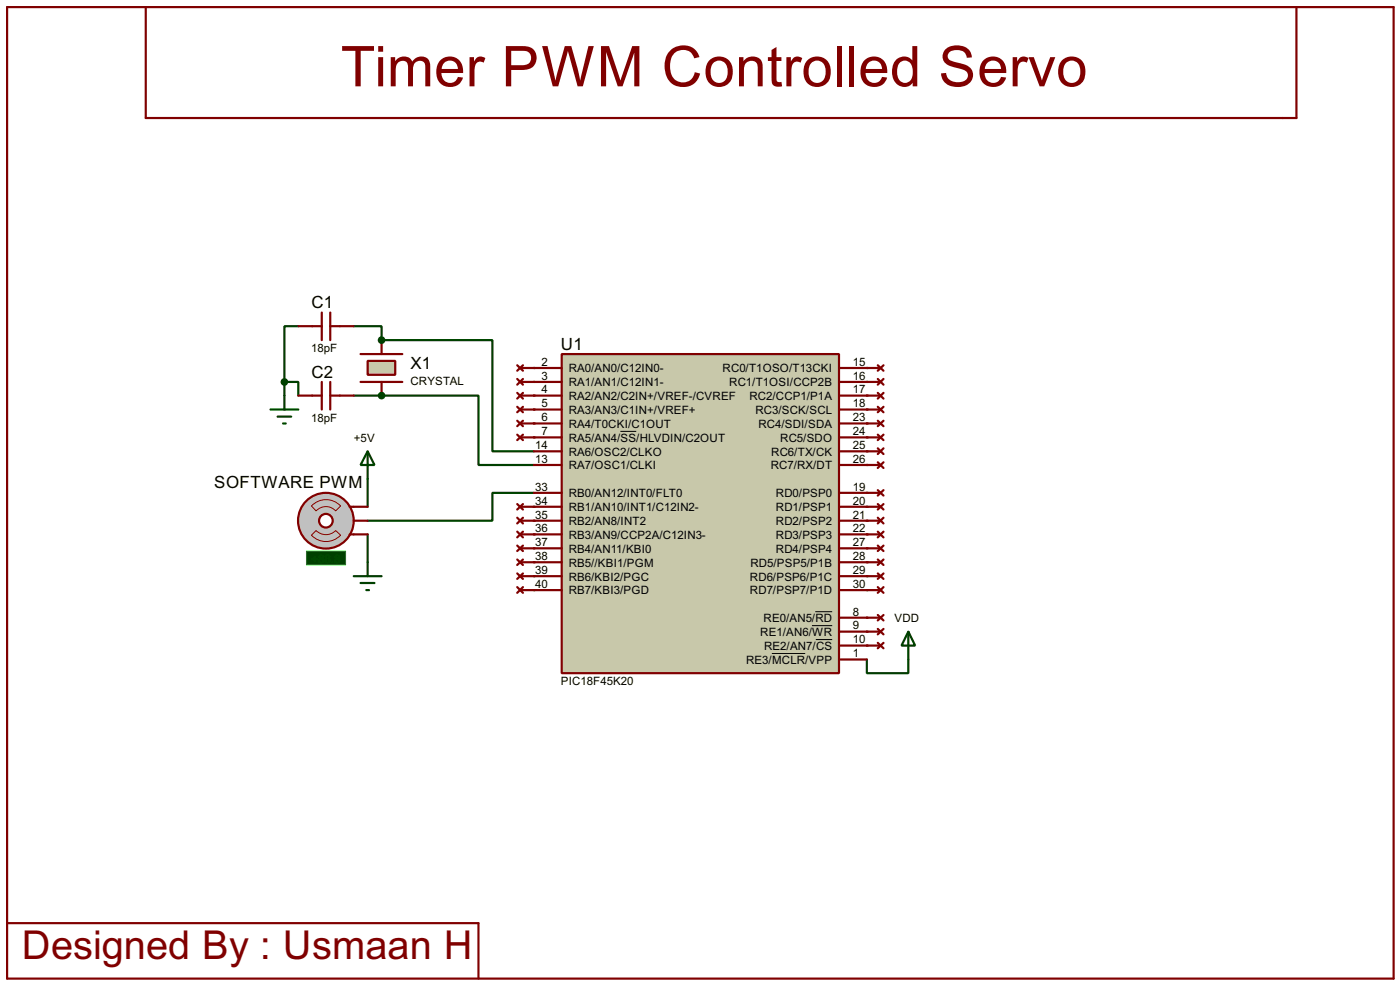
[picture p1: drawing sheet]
<svg xmlns="http://www.w3.org/2000/svg" width="256mm" height="180mm" viewBox="0 0 256 180" stroke-linecap="round" stroke-linejoin="round" font-family="sans-serif">
<path d="M67.4 87.7v5.1M67.4 97.8v5.1" fill="none" stroke="#004000" stroke-width=".4"/>
<circle cx="69.9" cy="72.4" r=".2" fill="#004000"/>
<path d="M64.8 72.4h5.1" fill="none" stroke="#004000" stroke-width=".4"/>
<circle cx="69.9" cy="62.3" r=".2" fill="#004000"/>
<path d="M54.7 59.7h-2.6v10.2M64.8 59.7h5.1v2.6M52.1 69.9h2.6v2.5M52.1 69.9v2.5" fill="none" stroke="#004000" stroke-width=".4"/>
<g fill="#004000">
<circle cx="97.8" cy="77.5" r=".2"/>
<circle cx="97.8" cy="80.1" r=".2"/>
</g>
<path d="M69.9 62.3h20.3v20.3h7.6M69.9 72.4h17.8v12.7h10.1M97.8 90.2h-7.6v5.1h-22.8" fill="none" stroke="#004000" stroke-width=".4"/>
<g fill="#004000">
<circle cx="97.8" cy="92.8" r=".2"/>
<circle cx="97.8" cy="95.3" r=".2"/>
<circle cx="97.8" cy="97.8" r=".2"/>
<circle cx="97.8" cy="100.4" r=".2"/>
<circle cx="97.8" cy="102.9" r=".2"/>
<circle cx="97.8" cy="105.5" r=".2"/>
<circle cx="97.8" cy="108" r=".2"/>
<circle cx="158.8" cy="67.4" r=".2"/>
<circle cx="158.8" cy="75" r=".2"/>
<circle cx="158.8" cy="77.5" r=".2"/>
<circle cx="158.8" cy="80.1" r=".2"/>
<circle cx="158.8" cy="82.6" r=".2"/>
<circle cx="158.8" cy="85.1" r=".2"/>
<circle cx="158.8" cy="90.2" r=".2"/>
<circle cx="158.8" cy="92.8" r=".2"/>
<circle cx="158.8" cy="95.3" r=".2"/>
<circle cx="158.8" cy="97.8" r=".2"/>
<circle cx="158.8" cy="100.4" r=".2"/>
<circle cx="158.8" cy="102.9" r=".2"/>
<circle cx="158.8" cy="105.5" r=".2"/>
<circle cx="158.8" cy="108" r=".2"/>
<circle cx="158.8" cy="113.1" r=".2"/>
<circle cx="158.8" cy="115.6" r=".2"/>
<circle cx="158.8" cy="118.2" r=".2"/>
</g>
<path d="M158.8 120.7v2.5h7.6v-2.5" fill="none" stroke="#004000" stroke-width=".4"/>
<g fill="#004000">
<circle cx="158.8" cy="69.9" r=".2"/>
<circle cx="158.8" cy="72.4" r=".2"/>
<circle cx="97.8" cy="67.4" r=".2"/>
<circle cx="97.8" cy="69.9" r=".2"/>
<circle cx="97.8" cy="72.4" r=".2"/>
<circle cx="97.8" cy="75" r=".2"/>
</g>
<path d="M64.8 105.5h5.1M66.1 106.7h2.5M67.1 108h.5M67.4 102.9v2.6" fill="none" stroke="#004000" stroke-width=".4"/>
<circle cx="59.7" cy="95.3" r="5.1" fill="#c0c0c0" stroke="#800000" stroke-width=".4"/>
<circle cx="59.7" cy="95.3" r="1.25" fill="#feffff" stroke="#800000" stroke-width=".4"/>
<path d="M64.1 92.8h.7M64.1 97.8h.7" fill="none" stroke="#800000" stroke-width=".4"/>
<path d="M56.2 100.9h7.1v2.5h-7.1z" fill="#004000" stroke="#0f0" stroke-width=".2"/>
<path d="M57.1 98l.8-.9a2.54 2.54 0 0 0 3.6 0l.9 .9a3.7 3.7 0 0 1-5.3 0zM57.1 92.6a3.7 3.7 0 0 1 5.3 0l-.9 .9a2.45 2.45 0 0 0-3.6 0z" fill="none" stroke="#800000" stroke-width=".18"/>
<g fill="none" stroke="#800000" stroke-width=".4">
<path d="M1.3 1.3h254v177.8h-254zM26.7 1.3v20.3h210.8v-20.3M66.1 69.9h7.6M66.1 64.8h7.6M94.8 66.9l1 1M94.8 69.4l1 1M94.8 71.9l1 1.1M94.8 74.5l1 1M94.8 77l1 1M94.8 79.6l1 1M95.3 67.4h2.5M95.3 69.9h2.5"/>
<path d="M95.3 72.4h2.5M95.3 75h2.5M95.3 77.5h2.5M95.8 66.9l-1 1M95.8 69.4l-1 1M95.8 71.9l-1 1.1M95.8 74.5l-1 1M95.8 77l-1 1M95.8 79.6l-1 1M158.8 67.4h2.5M158.8 69.9h2.5M158.8 72.4h2.5"/>
<path d="M158.8 75h2.5M158.8 77.5h2.5M160.8 66.9l1.1 1M160.8 69.4l1.1 1M160.8 74.5l1.1 1M160.8 79.6l1.1 1M160.8 77l1.1 1M160.8 71.9l1.1 1.1M161.9 66.9l-1.1 1M161.9 69.4l-1.1 1M161.9 74.5l-1.1 1M161.9 79.6l-1.1 1"/>
<path d="M161.9 77l-1.1 1M161.9 71.9l-1.1 1.1M64.8 95.3h2.6M64.8 92.8h2.6M64.8 97.8h2.6M95.3 80.1h2.5M158.8 95.3h2.5M158.8 92.8h2.5M158.8 97.8h2.5M158.8 80.1h2.5M158.8 82.6h2.5M158.8 85.1h2.5"/>
<path d="M158.8 90.2h2.5M160.8 82.1l1.1 1M160.8 84.6l1.1 1.1M160.8 89.7l1.1 1M160.8 92.3l1.1 1M160.8 94.8l1.1 1M160.8 97.3l1.1 1.1M160.8 99.9l1.1 1M161.9 82.1l-1.1 1M161.9 84.6l-1.1 1.1M161.9 89.7l-1.1 1M161.9 92.3l-1.1 1"/>
<path d="M161.9 94.8l-1.1 1M161.9 97.3l-1.1 1.1M161.9 99.9l-1.1 1M158.8 100.4h2.5M158.8 102.9h2.5M158.8 105.5h2.5M158.8 108h2.5M158.8 113.1h2.5M158.8 115.6h2.5M158.8 118.2h2.5M160.8 102.4l1.1 1M160.8 105l1.1 1"/>
<path d="M160.8 107.5l1.1 1M160.8 112.6l1.1 1M160.8 115.1l1.1 1M160.8 117.7l1.1 1M161.9 102.4l-1.1 1M161.9 105l-1.1 1M161.9 107.5l-1.1 1M161.9 112.6l-1.1 1M161.9 115.1l-1.1 1M161.9 117.7l-1.1 1M1.3 169h86.4v10.1"/>
</g>
<path d="M67.4 82.6l1.2 2.5h-2.5zM67.4 82.6v5.1M166.4 115.6l1.3 2.6h-2.5zM166.4 115.6v5.1" fill="none" stroke="#004000" stroke-width=".4"/>
<path d="M67.4 66.1h5v2.5h-5z" fill="#c8c8aa" stroke="#800000" stroke-width=".4"/>
<g fill="none" stroke="#800000" stroke-width=".4">
<path d="M54.7 59.7h4.3M59 57.2v5.1M60.5 57.2v5.1M60.5 59.7h4.3M54.7 72.4h4.3M59 69.9v5.1M60.5 69.9v5.1M60.5 72.4h4.3M69.9 62.3v2.5M69.9 69.9v2.5M94.8 94.8l1 1M94.8 97.3l1 1.1"/>
<path d="M94.8 99.9l1 1M94.8 92.3l1 1M95.3 95.3h2.5M95.3 97.8h2.5M95.3 92.8h2.5M95.8 94.8l-1 1M95.8 97.3l-1 1.1M95.8 99.9l-1 1M95.8 92.3l-1 1M94.8 102.4l1 1M94.8 105l1 1M94.8 107.5l1 1"/>
<path d="M95.3 100.4h2.5M95.3 102.9h2.5M95.3 105.5h2.5M95.3 108h2.5M95.8 102.4l-1 1M95.8 105l-1 1M95.8 107.5l-1 1"/>
</g>
<g fill="#004000" stroke="#004000" stroke-width=".4">
<circle cx="69.9" cy="72.4" r=".5"/>
<circle cx="69.9" cy="62.3" r=".5"/>
<circle cx="52.1" cy="69.9" r=".5"/>
</g>
<path d="M49.6 75h5.1M50.9 76.3h2.5M51.9 77.5h.5M52.1 72.4v2.6" fill="none" stroke="#004000" stroke-width=".4"/>
<path d="M102.9 64.8h50.8v58.4h-50.8z" fill="#c8c8aa" stroke="#800000" stroke-width=".4"/>
<g fill="none" stroke="#800000" stroke-width=".4">
<path d="M97.8 77.5h5.1M97.8 67.4h5.1M97.8 75h5.1M97.8 69.9h5.1M97.8 72.4h5.1M153.7 77.5h5.1M153.7 67.4h5.1M153.7 75h5.1M153.7 69.9h5.1M153.7 72.4h5.1M97.8 80.1h5.1M97.8 82.6h5.1"/>
<path d="M97.8 85.1h5.1M97.8 90.2h5.1M97.8 92.8h5.1M97.8 95.3h5.1M97.8 97.8h5.1M153.7 80.1h5.1M153.7 82.6h5.1M153.7 85.1h5.1M153.7 90.2h5.1M153.7 92.8h5.1M153.7 95.3h5.1M153.7 97.8h5.1"/>
<path d="M97.8 100.4h5.1M97.8 102.9h5.1M97.8 105.5h5.1M97.8 108h5.1M153.7 100.4h5.1M153.7 102.9h5.1M153.7 105.5h5.1M153.7 108h5.1M153.7 113.1h5.1M153.7 115.6h5.1M153.7 118.2h5.1M153.7 120.7h5.1"/>
</g>
<path d="M113.7 79h2.9M141.4 119.6h6.1M148.8 114.5h3.7M149.4 112h3.1M149.5 117.1h3" fill="none" stroke="#000" stroke-width=".18"/>
<text font-size="11.5" fill="#800000" x="62.4" y="15.8">Timer PWM Controlled Servo</text>
<text font-size="8.2" fill="#800000" x="4" y="175.6">Designed By : Usmaan H</text>
<g font-size="3.5">
<text x="57.1" y="56.4">C1</text>
<text x="102.8" y="64">U1</text>
<text x="57.1" y="69.1">C2</text>
<text x="75.2" y="67.5">X1</text>
<text x="39.3" y="89.3">SOFTWARE PWM</text>
</g>
<g font-size="2.4">
<text x="57" y="64.5">18pF</text>
<text x="75.2" y="70.4">CRYSTAL</text>
<text x="99.2" y="67">2</text>
<text x="99.2" y="69.5">3</text>
<text x="99.2" y="72">4</text>
<text x="104.2" y="68.1">RA0/AN0/C12IN0-</text>
<text x="104.2" y="70.7">RA1/AN1/C12IN1-</text>
<text x="132.4" y="68.1">RC0/T1OSO/T13CKI</text>
<text x="133.6" y="70.7">RC1/T1OSI/CCP2B</text>
<text x="156.3" y="67">15</text>
<text x="156.3" y="69.5">16</text>
<text x="156.3" y="72">17</text>
<text x="57" y="77.2">18pF</text>
<text x="99.2" y="77.1">6</text>
<text x="99.2" y="74.6">5</text>
<text x="104.2" y="73.2">RA2/AN2/C2IN+/VREF-/CVREF</text>
<text x="104.2" y="75.8">RA3/AN3/C1IN+/VREF+</text>
<text x="137.3" y="73.2">RC2/CCP1/P1A</text>
<text x="138.4" y="75.8">RC3/SCK/SCL</text>
<text x="156.3" y="74.6">18</text>
<text x="156.3" y="77.1">23</text>
<text x="64.8" y="80.8">+5V</text>
<text x="98.1" y="82.2">14</text>
<text x="99.2" y="79.7">7</text>
<text x="104.2" y="78.3">RA4/T0CKI/C1OUT</text>
<text x="104.2" y="80.8">RA5/AN4/SS/HLVDIN/C2OUT</text>
<text x="104.2" y="83.4">RA6/OSC2/CLKO</text>
<text x="138.9" y="78.3">RC4/SDI/SDA</text>
<text x="141.3" y="83.4">RC6/TX/CK</text>
<text x="142.9" y="80.8">RC5/SDO</text>
<text x="156.3" y="79.7">24</text>
<text x="156.3" y="82.2">25</text>
<text x="98.1" y="84.7">13</text>
<text x="98.1" y="89.8">33</text>
<text x="104.2" y="85.9">RA7/OSC1/CLKI</text>
<text x="141.2" y="85.9">RC7/RX/DT</text>
<text x="156.3" y="84.7">26</text>
<text x="156.3" y="89.8">19</text>
<text x="98.1" y="92.4">34</text>
<text x="98.1" y="94.9">35</text>
<text x="104.2" y="91">RB0/AN12/INT0/FLT0</text>
<text x="104.2" y="93.6">RB1/AN10/INT1/C12IN2-</text>
<text x="142.1" y="91">RD0/PSP0</text>
<text x="142.1" y="93.6">RD1/PSP1</text>
<text x="156.3" y="92.4">20</text>
<text x="156.3" y="94.9">21</text>
<text x="98.1" y="97.4">36</text>
<text x="98.1" y="100">37</text>
<text x="104.2" y="96.1">RB2/AN8/INT2</text>
<text x="104.2" y="98.6">RB3/AN9/CCP2A/C12IN3-</text>
<text x="104.2" y="101.2">RB4/AN11/KBI0</text>
<text x="142.1" y="96.1">RD2/PSP2</text>
<text x="142.1" y="98.6">RD3/PSP3</text>
<text x="142.1" y="101.2">RD4/PSP4</text>
<text x="156.3" y="97.4">22</text>
<text x="156.3" y="100">27</text>
<text x="98.1" y="102.5">38</text>
<text x="98.1" y="105.1">39</text>
<text x="98.1" y="107.6">40</text>
<text x="104.2" y="103.7">RB5//KBI1/PGM</text>
<text x="104.2" y="106.3">RB6/KBI2/PGC</text>
<text x="137.4" y="106.3">RD6/PSP6/P1C</text>
<text x="137.5" y="103.7">RD5/PSP5/P1B</text>
<text x="156.3" y="102.5">28</text>
<text x="156.3" y="105.1">29</text>
<text x="156.3" y="107.6">30</text>
<text x="104.2" y="108.8">RB7/KBI3/PGD</text>
<text x="137.4" y="108.8">RD7/PSP7/P1D</text>
<text x="139.9" y="113.9">RE0/AN5/RD</text>
<text x="156.3" y="112.7">8</text>
<text x="163.9" y="113.9">VDD</text>
<text x="139.3" y="116.4">RE1/AN6/WR</text>
<text x="140" y="119">RE2/AN7/CS</text>
<text x="156.3" y="115.2">9</text>
<text x="156.3" y="117.8">10</text>
<text x="102.7" y="125.4">PIC18F45K20</text>
<text x="136.7" y="121.5">RE3/MCLR/VPP</text>
<text x="156.3" y="120.3">1</text>
</g>
<text font-size="2.4" fill="#008000" x="57.1" y="103">+88.8</text>
</svg>
